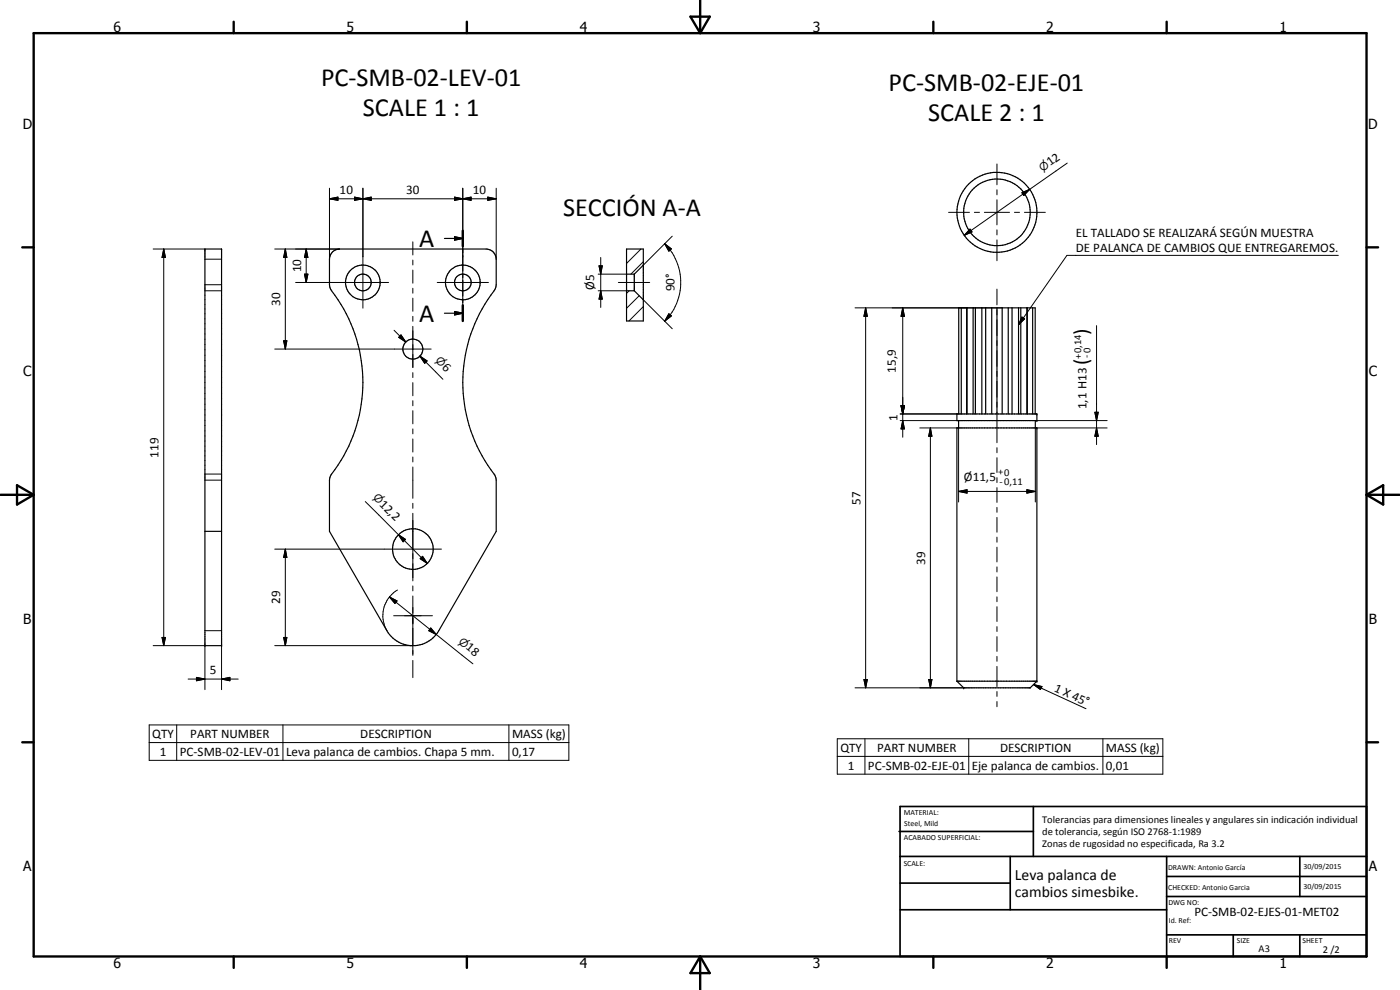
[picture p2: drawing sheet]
<svg xmlns="http://www.w3.org/2000/svg" width="420mm" height="297mm" viewBox="0 0 420 297" stroke-linecap="round" stroke-linejoin="round" font-family="sans-serif">
<g fill="none" stroke="#000" stroke-width=".35">
<path d="M61.5 74.7h5v119h-5zM99.8 75.6l.9-.6 1.2-.3h44a3 3 0 0 1 3 3.1v7.6l-.2 1.2a45.5 45.5 0 0 0 0 56.3l.2 1.2v15.3l-17.2 29.8a9 9 0 0 1-15.6 0l-17.2-29.8v-15.3l.2-1.2a45.5 45.5 0 0 0 0-56.3l-.2-1.2v-7.6l.2-1.2zM133.4 71.5h5.5M136.4 71l2.5 .5-2.5 .6zM138.9 69.2v4.7M138.9 74.7v1.1M138.9 76.7v4.6M188 74.7h5.1v21.6h-5.1zM193.1 79.5l-2.7 2.8M133.4 94h5.5M136.4 93.5l2.5 .5-2.5 .5zM138.9 82.2v1.1"/>
<path d="M138.9 84.2v4.6M138.9 89.7v1.1M138.9 91.6v4.7M188 82.3h2.4M188 87.2h2.4M190.4 87.2l2.7 2.8M190.4 82.3v4.9M288.5 92.4v31.8M290.1 92.4v31.8M290.2 92.4v31.8M292 92.4v31.8M292.7 92.4v31.8"/>
<path d="M294.7 92.4v31.8M295.8 92.4v31.8M297.6 92.4v31.8M299.2 92.4v31.8M300.8 92.4v31.8M302.6 92.4v31.8M303.7 92.4v31.8M305.7 92.4v31.8M306.4 92.4v31.8M308.2 92.4v31.8M308.3 92.4v31.8M309.9 92.4v31.8"/>
<path d="M287.2 124.2h24v2h-24zM287.7 126.2v2.2M287.7 124.2v-31.8h23v31.8M310.7 126.2v2.2M61.5 159.4h5M287.2 204.4h24M287.2 204.4l2 2h20l2-2M287.2 204.4v-76h24v76"/>
<circle cx="299.2" cy="63.7" r="10"/>
<circle cx="299.2" cy="63.7" r="12"/>
<circle cx="108.9" cy="84.7" r="2.51"/>
<circle cx="108.9" cy="84.7" r="5.2"/>
<circle cx="138.9" cy="84.8" r="5.2"/>
<circle cx="138.9" cy="84.8" r="2.51"/>
<circle cx="123.9" cy="104.7" r="3"/>
<circle cx="123.9" cy="164.7" r="6.1"/>
</g>
<g fill="none" stroke="#000" stroke-width=".3">
<path d="M98.9 59.6l2.5-.5v1zM98.9 59.6h50M98.9 56.5v21.3M106.4 59.1l2.5 .5-2.5 .5zM108.9 59.6l2.5-.5v1zM108.9 56.5v36M136.4 59.1l2.5 .5-2.5 .5zM138.9 59.6l2.5-.5v1zM138.9 56.5v36M146.4 59.1l2.5 .5-2.5 .5zM148.9 56.5v21.3M299.2 49.2v6.3"/>
<path d="M299.2 56.9v1.6M299.2 59.9v7.6M306.7 57.8l2.3-1-1.8 1.9zM309 56.8l-19.6 13.8M320.3 48.9l-11.3 7.9M46 74.7h15.5M49.1 74.7l.5 2.6h-1zM49.1 74.7v119M61.5 77.8h5M82.5 74.7h19.4M85.6 74.7l.5 2.6h-1zM85.6 74.7v30"/>
<path d="M91.9 74.7l.5 2.6h-1zM91.9 74.7v10.1M123.9 72.6v3.9M123.9 78v1.5M179.8 79.8h1l-.5 2.5zM180.3 77.3v14.9M192.4 74.7l-4.4 4.3M193.1 78.5l-3.8 3.8M199.5 73.1l2 1.6-.8 .7zM199.5 73.1a16.4 16.4 0 0 1 0 23.3M201.7 70.9l-8.6 8.6M284.7 63.7h6.2"/>
<path d="M291.1 68.7l.6 .9-2.3 1zM292.4 63.7h1.6M295.4 63.7h7.6M299.2 69v1.5M299.2 72v6.2M304.4 63.7h1.6M307.5 63.7h6.2M401.6 76.6h-81.4l-14.5 20.9M61.5 85.4h5M61.5 87.2h5M88.7 84.8h27.9M91.4 82.3h1l-.5 2.5z"/>
<path d="M118.3 99.1l3.5 3.5M123.9 81v4M123.9 86.5v1.5M123.9 89.5v3.9M123.9 94.9v1.5M123.9 97.9v12.4M131.2 84.8h15.4M179.5 87.2h8.5M179.5 82.3h8.5M180.3 87.2l.5 2.5h-1zM185.6 84.8h9.4M188.8 87.2l-.8 .8"/>
<path d="M191.8 88.7l-3.8 3.8M193.1 92l-4.3 4.3M193.1 90l8.6 8.6M200.7 94.1l.8 .7-2 1.6zM256.6 92.4h42.5M259.8 92.4l.5 2.5h-1zM259.8 92.4v114M270.9 92.4l.5 2.5h-1zM270.9 92.4v38.8M299.2 86.7v4.8M299.2 93v1.5M299.2 96v4.7"/>
<path d="M299.3 92.4h1.5M306.7 95.1l.8 .6-1.8 1.8zM329.1 97.7v35.7M82.5 104.7h46.9M85.1 102.2h1l-.5 2.5zM120.3 100.5l1.5 2.1-2.1-1.4zM123.9 111.8v1.5M123.9 114.8v3.9M126 106.8l2.2 1.5-.7 .7zM126 106.8l1.8 1.8M126 106.8l6.9 7M299.2 102.2v1.5"/>
<path d="M299.2 105.2v4.7M299.2 111.4v1.5M299.2 114.4v4.8M123.9 120.2v1.6M123.9 123.2v4M123.9 128.7v1.5M123.9 131.7v3.9M123.9 137.1v1.5M270.2 126.2h17M270.2 124.2h17M270.4 121.7h1l-.5 2.5zM270.9 126.2l.5 2.5h-1z"/>
<path d="M276 128.4h11.2M279.2 128.4l.5 2.5h-1zM279.2 128.4v78M287.7 128.4v22.2M299.2 120.6v1.6M299.2 123.7v9.1M299.2 134.3v1.5M299.2 137.3v4.5M310.7 128.4v22.2M311.2 128.4h21.1M311.2 126.2h21.1M328.6 123.7h1l-.5 2.5z"/>
<path d="M329.1 128.4l.5 2.5h-1zM61.5 144.1h5M61.5 142.2h5M109.6 150.5l10 9.9M123.9 140.1v9.4M123.9 151v1.5M123.9 154v20.3M287.7 147.4l2.5-.5v1.1zM287.7 147.4h23M299.2 143.3v1.5M299.2 146.3v4.4M299.2 152.2v1.5"/>
<path d="M299.2 155.2v4.5M308.2 146.9l2.5 .5-2.5 .6zM82.5 164.8h50M85.6 164.8l.5 2.5h-1zM85.6 164.8v28.9M116.9 179.1l2.3 1.2-.7 .8zM116.9 179.1l14 11.3M119.3 177a8.9 8.9 0 0 0-3.2 12.2M119.6 160.4l2.1 1.4-.7 .8zM119.6 160.4l8.6 8.6M123.9 175.8v1.5M123.9 178.8v17.8"/>
<path d="M126.1 167.6l.7-.7 1.4 2.1zM126.8 166.9l1.4 2.1-2.1-1.4zM299.2 161.2v1.5M299.2 164.2v4.4M299.2 170.1v1.5M299.2 173.1v4.4M299.2 179.1v1.5M46 193.7h15.5v13.2M48.6 191.3h1l-.5 2.4zM61.5 189.2h5M66.5 193.7v13.2M82.5 193.7h41.3"/>
<path d="M85.1 191.3h1l-.5 2.4zM118.1 184.7h11.7M123.9 198.2v5.1M129.3 188.4l1.6 2-2.2-1.2zM130.9 190.4l11 8.8M299.2 182v4.5M299.2 188v1.5M299.2 191v4.5M299.2 196.9v1.5M299.2 199.9v6.1M44.8 217.5h125.9v10.6h-125.9zM53 217.5v10.6"/>
<path d="M56.5 203.8h15M59 203.2l2.5 .6-2.5 .5zM66.5 203.8l2.5-.6v1.1zM84.9 217.5v10.6M152.7 217.5v10.6M256.6 206.4h32.6M259.3 203.9h1l-.5 2.5zM278.7 203.9h1l-.5 2.5zM299.2 207.5v1.5M299.2 210.5v1.5M310.2 205.4l2.5 .6-.5 .9zM310.2 205.4l15.7 7.2"/>
<path d="M44.8 222.8h125.9M251.3 221.7h97.7v10.6h-97.7zM251.3 226.9h97.7M259.6 221.7v10.6M290.7 221.7v10.6M331 221.7v10.6"/>
</g>
<g fill="#000">
<circle cx="311.2" cy="124.2" r=".18"/>
<circle cx="311.2" cy="128.4" r=".18"/>
<circle cx="311.2" cy="126.2" r=".18"/>
<circle cx="61.5" cy="193.7" r=".18"/>
<circle cx="66.5" cy="193.7" r=".18"/>
<circle cx="289.2" cy="206.4" r=".18"/>
<circle cx="311.2" cy="204.4" r=".18"/>
</g>
<g fill="none" stroke="#000" stroke-width=".71">
<path d="M10.1 9.9h400v277.1h-400zM70.1 6.5v3.4M140.1 6.5v3.4M207.2 5h5.8l-2.9 4.9zM210.1 0v9.9M280.1 6.5v3.4M350.1 6.5v3.4M6.7 74.2h3.4M138.9 69.2v4.7M410.1 74.2h3.5M138.9 91.6v4.7M.1 148.5h10"/>
<path d="M5.1 145.6l5 2.9-5 2.9zM410.1 148.5h10M410.1 148.5l5-2.9v5.8zM6.7 222.7h3.4M410.1 222.7h3.5M70.1 287v3.4M140.1 287v3.4M210.1 287v10M210.1 287l2.9 5h-5.8zM280.1 287v3.4M350.1 287v3.4"/>
</g>
<g fill="none" stroke="#000" stroke-width=".51">
<path d="M269.8 249.5h40.3M270.1 242h140v45h-140zM270.1 257h140M303.2 257v16M310.1 242v15M350.1 257v30M390.1 257v12M270.1 265h33.1M270.1 273h80M350.1 269h60M350.1 263h60M350.1 280.5h60"/>
<path d="M370.1 280.5v6.5M390.1 280.5v6.5"/>
</g>
<g fill="#000">
<path d="M98.9 59.6l2.5-.5v1zM108.9 59.6l2.5-.5v1zM138.9 59.6l2.5-.5v1zM306.7 57.8l2.3-1-1.8 1.9zM49.1 74.7l.5 2.6h-1zM85.6 74.7l.5 2.6h-1zM91.9 74.7l.5 2.6h-1zM106.4 59.1l2.5 .5-2.5 .5zM136.4 71l2.5 .5-2.5 .6zM136.4 59.1l2.5 .5-2.5 .5zM146.4 59.1l2.5 .5-2.5 .5zM179.8 79.8h1l-.5 2.5z"/>
<path d="M199.5 73.1l2 1.6-.8 .7zM291.1 68.7l.6 .9-2.3 1zM91.4 82.3h1l-.5 2.5zM136.4 93.5l2.5 .5-2.5 .5zM180.3 87.2l.5 2.5h-1zM200.7 94.1l.8 .7-2 1.6zM259.8 92.4l.5 2.5h-1zM270.9 92.4l.5 2.5h-1zM306.7 95.1l.8 .6-1.8 1.8zM85.1 102.2h1l-.5 2.5zM120.3 100.5l1.5 2.1-2.1-1.4zM126 106.8l2.2 1.5-.7 .7z"/>
<path d="M270.4 121.7h1l-.5 2.5zM270.9 126.2l.5 2.5h-1zM279.2 128.4l.5 2.5h-1zM328.6 123.7h1l-.5 2.5zM329.1 128.4l.5 2.5h-1zM287.7 147.4l2.5-.5v1.1zM308.2 146.9l2.5 .5-2.5 .6zM85.6 164.8l.5 2.5h-1zM119.6 160.4l2.1 1.4-.7 .8zM126.8 166.9l1.4 2.1-2.1-1.4zM48.6 191.3h1l-.5 2.4zM85.1 191.3h1l-.5 2.4z"/>
<path d="M116.9 179.1l2.3 1.2-.7 .8zM129.3 188.4l1.6 2-2.2-1.2zM59 203.2l2.5 .6-2.5 .5zM66.5 203.8l2.5-.6v1.1zM259.3 203.9h1l-.5 2.5zM278.7 203.9h1l-.5 2.5zM310.2 205.4l2.5 .6-.5 .9z"/>
</g>
<g font-size="7.9">
<text x="96.3" y="25.8">PC-SMB-02-LEV-01</text>
<text x="266.7" y="27.4">PC-SMB-02-EJE-01</text>
<text x="108.9" y="34.8">SCALE 1 : 1</text>
<text x="278.6" y="36.4">SCALE 2 : 1</text>
<text x="169" y="64.7">SECCIÓN A-A</text>
<text x="125.8" y="74.1">A</text>
<text x="125.8" y="96.5">A</text>
</g>
<g font-size="6.3">
<text x="326.5" y="100.4" transform="rotate(-90 326.5 100.4)">)</text>
<text x="326.5" y="109.4" transform="rotate(-90 326.5 109.4)">(</text>
</g>
<g font-size="4.7">
<text x="304.6" y="263.9">Leva palanca de</text>
<text x="304.6" y="269.3">cambios simesbike.</text>
</g>
<g font-size="4.2">
<text x="34" y="9.6">6</text>
<text x="104" y="9.6">5</text>
<text x="174" y="9.6">4</text>
<text x="244" y="9.6">3</text>
<text x="314" y="9.6">2</text>
<text x="384" y="9.6">1</text>
<text x="6.8" y="38.7">D</text>
<text x="410.6" y="38.7">D</text>
<text x="7" y="112.9">C</text>
<text x="410.8" y="112.9">C</text>
<text x="7" y="187.1">B</text>
<text x="410.8" y="187.1">B</text>
<text x="7" y="261.4">A</text>
<text x="410.8" y="261.4">A</text>
<text x="34" y="290.4">6</text>
<text x="104" y="290.4">5</text>
<text x="174" y="290.4">4</text>
<text x="244" y="290.4">3</text>
<text x="314" y="290.4">2</text>
<text x="384" y="290.4">1</text>
</g>
<g font-size="3.9">
<text x="315.2" y="50" transform="rotate(-35 315.2 50)">12</text>
<text x="101.9" y="58.1">10</text>
<text x="121.9" y="58.1">30</text>
<text x="141.9" y="58.1">10</text>
<text x="322.9" y="71.1">EL TALLADO SE REALIZARÁ SEGÚN MUESTRA</text>
<text x="322.9" y="75.6">DE PALANCA DE CAMBIOS QUE ENTREGAREMOS.</text>
<text x="90.4" y="81.7" transform="rotate(-90 90.4 81.7)">10</text>
<text x="178.3" y="87.1" transform="rotate(-90 178.3 87.1)">Ø5</text>
<text x="202.4" y="87.4" transform="rotate(-90 202.4 87.4)">90°</text>
<text x="84.1" y="91.8" transform="rotate(-90 84.1 91.8)">30</text>
<text x="132.5" y="110.3" transform="rotate(45 132.5 110.3)">6</text>
<text x="268.8" y="111.8" transform="rotate(-90 268.8 111.8)">15,9</text>
<text x="326.1" y="122.8" transform="rotate(-90 326.1 122.8)">1,1 H13</text>
<text x="269.4" y="126.2" transform="rotate(-90 269.4 126.2)">1</text>
<text x="47.6" y="137.3" transform="rotate(-90 47.6 137.3)">119</text>
<text x="289.3" y="144.3">Ø11,5</text>
<text x="113.7" y="151.5" transform="rotate(45 113.7 151.5)">12,2</text>
<text x="258.2" y="151.4" transform="rotate(-90 258.2 151.4)">57</text>
<text x="277.7" y="169.4" transform="rotate(-90 277.7 169.4)">39</text>
<text x="84.1" y="181.3" transform="rotate(-90 84.1 181.3)">29</text>
<text x="139.6" y="194.6" transform="rotate(39 139.6 194.6)">18</text>
<text x="63" y="202.2">5</text>
<text x="316.1" y="207.3" transform="rotate(25 316.1 207.3)">1 X 45°</text>
<text x="45.7" y="221.4">QTY</text>
<text x="57.1" y="221.4">PART NUMBER</text>
<text x="108.1" y="221.4">DESCRIPTION</text>
<text x="153.7" y="221.5">MASS (kg)</text>
<text x="48" y="226.7">1</text>
<text x="54" y="226.7">PC-SMB-02-LEV-01</text>
<text x="85.8" y="226.8">Leva palanca de cambios. Chapa 5 mm.</text>
<text x="153.7" y="226.7">0,17</text>
<text x="252.2" y="225.6">QTY</text>
<text x="263.2" y="225.6">PART NUMBER</text>
<text x="300.1" y="225.6">DESCRIPTION</text>
<text x="331.9" y="225.7">MASS (kg)</text>
<text x="254.5" y="230.9">1</text>
<text x="260.5" y="230.9">PC-SMB-02-EJE-01</text>
<text x="291.7" y="231">Eje palanca de cambios.</text>
<text x="331.9" y="230.9">0,01</text>
<text x="358.5" y="275">PC-SMB-02-EJES-01-MET02</text>
</g>
<g font-size="3.3">
<text x="312.9" y="51.5" transform="rotate(-35 312.9 51.5)">⌀</text>
<text x="130.5" y="108.4" transform="rotate(45 130.5 108.4)">⌀</text>
<text x="111.7" y="149.5" transform="rotate(45 111.7 149.5)">⌀</text>
<text x="137.4" y="192.8" transform="rotate(39 137.4 192.8)">⌀</text>
</g>
<g font-size="3.1">
<text x="324.6" y="107.7" transform="rotate(-90 324.6 107.7)">+0,14</text>
<text x="327.1" y="107.4" transform="rotate(-90 327.1 107.4)">-0</text>
<text x="299.6" y="142.7">+0</text>
<text x="299.9" y="145.5">-0,11</text>
<text x="312.7" y="246.8">Tolerancias para dimensiones lineales y angulares sin indicación individual</text>
<text x="312.7" y="250.4">de tolerancia, según ISO 2768-1:1989</text>
<text x="312.7" y="254">Zonas de rugosidad no especificada, Ra 3.2</text>
<text x="377.7" y="285.6">A3</text>
<text x="397" y="285.9">2 /2</text>
</g>
<g font-size="2.4">
<text x="271.2" y="244.4">MATERIAL:</text>
<text x="271.3" y="252">ACABADO SUPERFICIAL:</text>
<text x="271.4" y="247.9">Steel, Mild</text>
<text x="271.2" y="259.7">SCALE:</text>
<text x="350.6" y="261">DRAWN: Antonio García</text>
<text x="391.2" y="260.6">30/09/2015</text>
<text x="350.6" y="267">CHECKED: Antonio Garcia</text>
<text x="391.2" y="266.7">30/09/2015</text>
<text x="350.6" y="271.4">DWG NO:</text>
<text x="350.8" y="276.9">Id. Ref:</text>
<text x="350.8" y="282.8">REV</text>
<text x="371.2" y="282.9">SIZE</text>
<text x="390.9" y="282.9">SHEET</text>
</g>
</svg>
